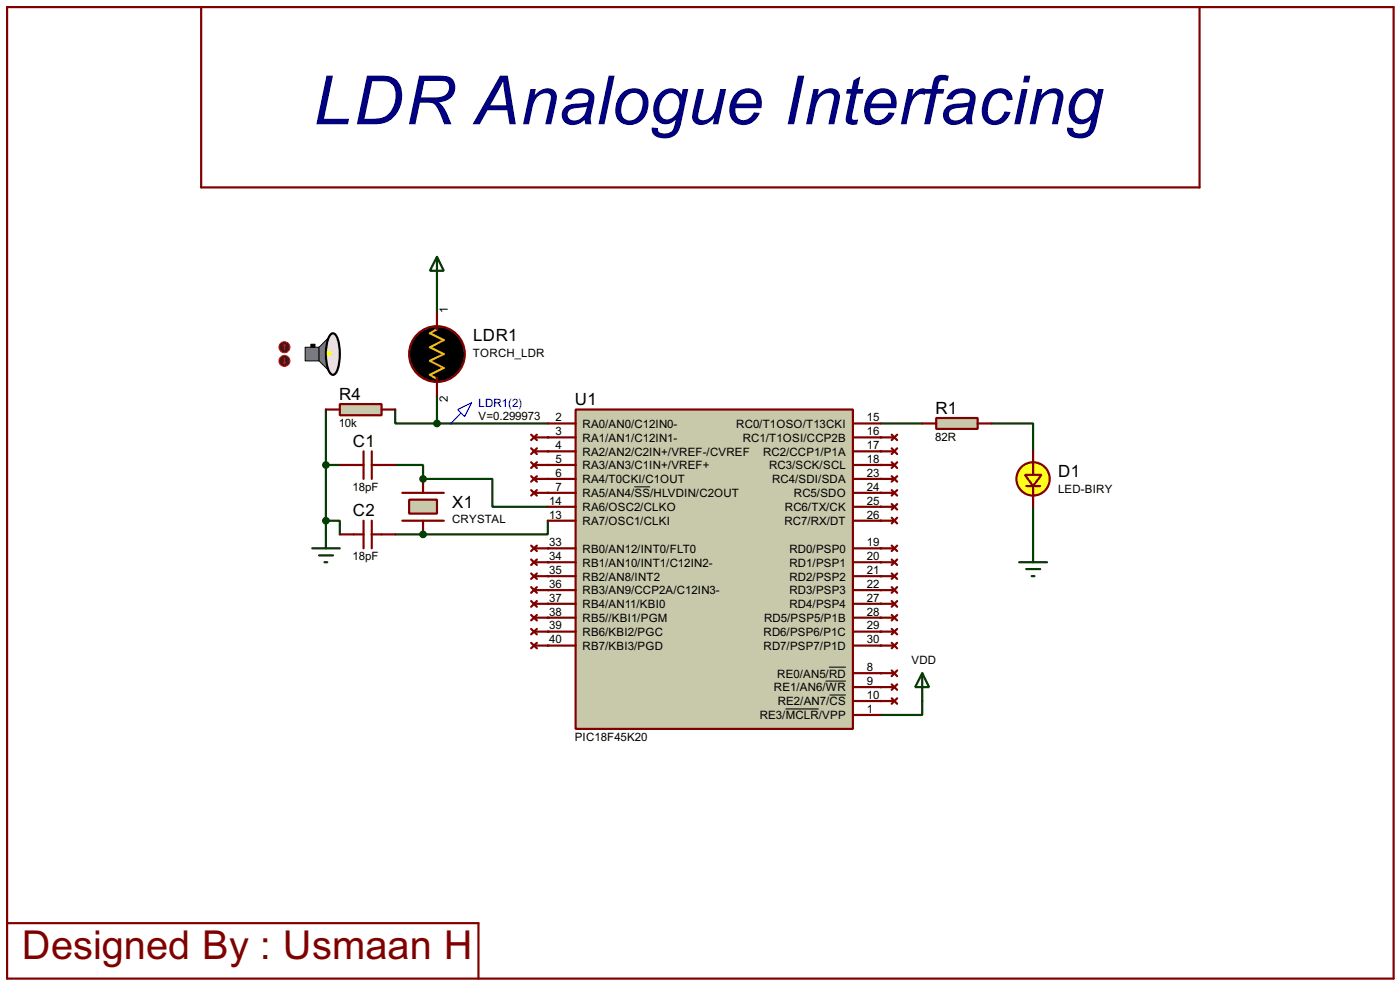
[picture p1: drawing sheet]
<svg xmlns="http://www.w3.org/2000/svg" width="256mm" height="180mm" viewBox="0 0 256 180" stroke-linecap="round" stroke-linejoin="round" font-family="sans-serif">
<circle cx="77.5" cy="97.8" r=".2" fill="#004000"/>
<path d="M72.4 97.8h5.1" fill="none" stroke="#004000" stroke-width=".4"/>
<circle cx="77.5" cy="87.7" r=".2" fill="#004000"/>
<path d="M80.1 52.1v5.1M59.7 75v22.8M72.4 75v2.5h7.7M80.1 72.4v5.1M80.1 77.5h2.5M181.7 77.5h7.6v5.1M59.7 95.3h2.6v2.5M59.7 85.1h2.6M72.4 85.1h5.1v2.6M189.3 92.8v7.6" fill="none" stroke="#004000" stroke-width=".4"/>
<g fill="#004000">
<circle cx="100.4" cy="87.7" r=".2"/>
<circle cx="100.4" cy="90.2" r=".2"/>
</g>
<path d="M77.5 87.7h12.7v5.1h10.2M100.4 95.3v2.5h-22.9" fill="none" stroke="#004000" stroke-width=".4"/>
<g fill="#004000">
<circle cx="100.4" cy="100.4" r=".2"/>
<circle cx="100.4" cy="102.9" r=".2"/>
<circle cx="100.4" cy="105.5" r=".2"/>
<circle cx="100.4" cy="108" r=".2"/>
<circle cx="100.4" cy="110.5" r=".2"/>
<circle cx="100.4" cy="113.1" r=".2"/>
<circle cx="100.4" cy="115.6" r=".2"/>
<circle cx="100.4" cy="118.2" r=".2"/>
</g>
<path d="M161.3 77.5h7.7" fill="none" stroke="#004000" stroke-width=".4"/>
<g fill="#004000">
<circle cx="161.3" cy="85.1" r=".2"/>
<circle cx="161.3" cy="87.7" r=".2"/>
<circle cx="161.3" cy="90.2" r=".2"/>
<circle cx="161.3" cy="92.8" r=".2"/>
<circle cx="161.3" cy="95.3" r=".2"/>
<circle cx="161.3" cy="100.4" r=".2"/>
<circle cx="161.3" cy="102.9" r=".2"/>
<circle cx="161.3" cy="105.5" r=".2"/>
<circle cx="161.3" cy="108" r=".2"/>
<circle cx="161.3" cy="110.5" r=".2"/>
<circle cx="161.3" cy="113.1" r=".2"/>
<circle cx="161.3" cy="115.6" r=".2"/>
<circle cx="161.3" cy="118.2" r=".2"/>
<circle cx="161.3" cy="123.2" r=".2"/>
<circle cx="161.3" cy="125.8" r=".2"/>
<circle cx="161.3" cy="128.3" r=".2"/>
</g>
<path d="M169 128.3v2.6h-7.7" fill="none" stroke="#004000" stroke-width=".4"/>
<g fill="#004000">
<circle cx="161.3" cy="80.1" r=".2"/>
<circle cx="161.3" cy="82.6" r=".2"/>
</g>
<path d="M82.6 77.5h17.8" fill="none" stroke="#004000" stroke-width=".4"/>
<g fill="#004000">
<circle cx="100.4" cy="80.1" r=".2"/>
<circle cx="100.4" cy="82.6" r=".2"/>
<circle cx="100.4" cy="85.1" r=".2"/>
</g>
<path d="M169 123.2l1.2 2.6h-2.5zM169 123.2v5.1" fill="none" stroke="#004000" stroke-width=".4"/>
<g fill="none" stroke="#800000" stroke-width=".4">
<path d="M1.3 1.3h254v177.8h-254zM36.9 1.3v33h182.9v-33M97.3 79.6l1.1 1M98.4 79.6l-1.1 1M163.4 79.6l1 1M164.4 79.6l-1 1M73.7 90.2h7.6M73.7 95.3h7.6M97.3 82.1l1.1 1M97.3 84.6l1.1 1.1M97.3 87.2l1.1 1M97.3 89.7l1.1 1"/>
<path d="M97.8 80.1h2.6M97.8 82.6h2.6M97.8 85.1h2.6M97.8 87.7h2.6M97.8 90.2h2.6M98.4 82.1l-1.1 1M98.4 84.6l-1.1 1.1M98.4 87.2l-1.1 1M98.4 89.7l-1.1 1M161.3 80.1h2.6M161.3 82.6h2.6M161.3 85.1h2.6"/>
<path d="M161.3 87.7h2.6M161.3 90.2h2.6M161.3 95.3h2.6M161.3 92.8h2.6M163.4 94.8l1 1M163.4 92.3l1 1M163.4 89.7l1 1M163.4 87.2l1 1M163.4 84.6l1 1.1M163.4 82.1l1 1M164.4 94.8l-1 1M164.4 92.3l-1 1"/>
<path d="M164.4 89.7l-1 1M164.4 87.2l-1 1M164.4 84.6l-1 1.1M164.4 82.1l-1 1M97.3 105l1.1 1M97.3 107.5l1.1 1M97.3 110l1.1 1.1M97.3 112.6l1.1 1M97.3 115.1l1.1 1M97.3 117.7l1.1 1M97.8 105.5h2.6M97.8 108h2.6"/>
<path d="M97.8 110.5h2.6M97.8 113.1h2.6M97.8 115.6h2.6M97.8 118.2h2.6M98.4 105l-1.1 1M98.4 107.5l-1.1 1M98.4 110l-1.1 1.1M98.4 112.6l-1.1 1M98.4 115.1l-1.1 1M98.4 117.7l-1.1 1M161.3 123.2h2.6M161.3 125.8h2.6"/>
<path d="M161.3 128.3h2.6M163.4 122.7l1 1.1M163.4 125.3l1 1M163.4 127.8l1 1M164.4 122.7l-1 1.1M164.4 125.3l-1 1M164.4 127.8l-1 1M1.3 169h86.4v10.1"/>
</g>
<path d="M75 91.5h5.1v2.5h-5.1z" fill="#c8c8aa" stroke="#800000" stroke-width=".4"/>
<path d="M62.3 85.1h4.3M62.3 97.8h4.3M66.6 82.6v5.1M66.6 95.3v5.1M68.1 82.6v5.1M68.1 95.3v5.1M68.1 85.1h4.3M68.1 97.8h4.3M77.5 87.7v2.5M77.5 95.3v2.5" fill="none" stroke="#800000" stroke-width=".4"/>
<g fill="#004000" stroke="#004000" stroke-width=".4">
<circle cx="77.5" cy="97.8" r=".5"/>
<circle cx="77.5" cy="87.7" r=".5"/>
<circle cx="59.7" cy="95.3" r=".5"/>
</g>
<path d="M59.7 97.8v2.6M57.2 100.4h5.1M58.5 101.7h2.5M59.5 102.9h.5" fill="none" stroke="#004000" stroke-width=".4"/>
<circle cx="80" cy="64.8" r="5.1" fill="#000" stroke="#800000" stroke-width=".4"/>
<g fill="#808080" stroke="#000" stroke-width=".18">
<path d="M55.9 63.6h2.6v2.5h-2.6z" fill-rule="evenodd"/>
<path d="M60.7 61.1a5.2 5.2 0 0 0-1 3.7 5.2 5.2 0 0 0 1 3.7l.3 .1-2.5-2.5v-2.5l2.5-2.6z" fill-rule="evenodd"/>
</g>
<path d="M60.7 61.1l.3-.1a1.56 1.56 0 0 1 1 1.4 9 9 0 0 1-.4 5.8l-.6 .4a1.6 1.6 0 0 1-1-1.4 8.6 8.6 0 0 1 .4-5.8z" fill-rule="evenodd" fill="#e6e6e6" stroke="#000" stroke-width=".4"/>
<path d="M60 64.3l.6 .1 .2 .2a.68 .68 0 0 1-.8 .5z" fill-rule="evenodd" fill="#ff0" stroke="#ff0" stroke-width=".18"/>
<path d="M57 63h.7v.6h-.7z" fill="#000" stroke="#000" stroke-width=".18"/>
<path d="M80.1 60.3l-1.3 .7 2.5 1.3-2.5 1.3 2.5 1.2-2.5 1.3 2.5 1.3-2.5 1.2 1.3 .8" fill="none" stroke="#e0a901" stroke-width=".4"/>
<path d="M80.1 57.2v3.1M80.1 69.1v.6M80.1 69.9v2.5" fill="none" stroke="#800000" stroke-width=".4"/>
<circle cx="52.1" cy="63.6" r="1" fill="#400000" stroke="#f00" stroke-width=".2"/>
<path d="M52.1 63l-.2 .3M52.1 63l.3 .3M52.1 63v1.1" fill="none" stroke="#f00" stroke-width=".2"/>
<circle cx="52.1" cy="66.1" r="1" fill="#400000" stroke="#f00" stroke-width=".2"/>
<path d="M51.9 66.3l.2 .3M52.1 65.6v1M52.4 66.3l-.3 .3" fill="none" stroke="#f00" stroke-width=".2"/>
<path d="M80.1 47l1.2 2.6h-2.5zM80.1 47v5.1" fill="none" stroke="#004000" stroke-width=".4"/>
<path d="M83.9 75l2.5-1.3-1.3 2.6zM84.4 75.7l-1.8 1.8" fill="none" stroke="#0000c0" stroke-width=".2"/>
<path d="M62.3 74h7.6v2h-7.6z" fill="#c8c8aa" stroke="#800000" stroke-width=".4"/>
<g fill="none" stroke="#800000" stroke-width=".4">
<path d="M59.7 75h2.6M69.9 75h2.5M163.4 99.9l1 1M164.4 99.9l-1 1M161.3 118.2h2.6M161.3 115.6h2.6M161.3 113.1h2.6M161.3 110.5h2.6M161.3 108h2.6M161.3 105.5h2.6M161.3 102.9h2.6M161.3 100.4h2.6"/>
<path d="M163.4 117.7l1 1M163.4 115.1l1 1M163.4 112.6l1 1M163.4 110l1 1.1M163.4 107.5l1 1M163.4 105l1 1M163.4 102.4l1 1M164.4 117.7l-1 1M164.4 115.1l-1 1M164.4 112.6l-1 1M164.4 110l-1 1.1M164.4 107.5l-1 1"/>
<path d="M164.4 105l-1 1M164.4 102.4l-1 1"/>
</g>
<g fill="#004000" stroke="#004000" stroke-width=".4">
<circle cx="80" cy="77.5" r=".5"/>
<circle cx="59.7" cy="85.1" r=".5"/>
</g>
<path d="M171.5 76.5h7.6v2h-7.6z" fill="#c8c8aa" stroke="#800000" stroke-width=".4"/>
<path d="M169 77.5h2.5M179.1 77.5h2.6" fill="none" stroke="#800000" stroke-width=".4"/>
<circle cx="189.2" cy="87.7" r="3.1" fill="#ffff1c" stroke="#800000" stroke-width=".4"/>
<path d="M188 89h2.6M189.3 84.6v2.3M189.3 89v1.7" fill="none" stroke="#800000" stroke-width=".4"/>
<path d="M187.8 86.9h3l-1.5 2.1z" fill="#ffff2f" stroke="#800000" stroke-width=".4"/>
<path d="M97.3 99.9l1.1 1M98.4 99.9l-1.1 1M189.3 82.6v2.5M189.3 90.2v2.6M97.3 102.4l1.1 1M97.8 100.4h2.6M97.8 102.9h2.6M98.4 102.4l-1.1 1" fill="none" stroke="#800000" stroke-width=".4"/>
<path d="M186.7 102.9h5.1M188 104.2h2.6M189 105.5h.5M189.3 100.4v2.5" fill="none" stroke="#004000" stroke-width=".4"/>
<path d="M105.5 75h50.8v58.4h-50.8z" fill="#c8c8aa" stroke="#800000" stroke-width=".4"/>
<g fill="none" stroke="#800000" stroke-width=".4">
<path d="M100.4 77.5h5.1M156.3 77.5h5M100.4 87.7h5.1M100.4 90.2h5.1M100.4 92.8h5.1M100.4 95.3h5.1M100.4 85.1h5.1M100.4 80.1h5.1M100.4 82.6h5.1M156.3 87.7h5M156.3 90.2h5M156.3 92.8h5"/>
<path d="M156.3 95.3h5M156.3 85.1h5M156.3 80.1h5M156.3 82.6h5M100.4 100.4h5.1M100.4 102.9h5.1M100.4 105.5h5.1M100.4 108h5.1M100.4 110.5h5.1M100.4 113.1h5.1M100.4 115.6h5.1M100.4 118.2h5.1"/>
<path d="M156.3 100.4h5M156.3 102.9h5M156.3 105.5h5M156.3 108h5M156.3 110.5h5M156.3 113.1h5M156.3 115.6h5M156.3 118.2h5M156.3 123.2h5M156.3 125.8h5M156.3 128.3h5M156.3 130.9h5"/>
</g>
<path d="M116.2 89.1h2.9M143.9 129.8h6.1M151.3 124.7h3.7M151.9 122.1h3.1M152 127.2h3" fill="none" stroke="#000" stroke-width=".18"/>
<text font-size="13.9" fill="#000080" x="57.4" y="22.8">LDR Analogue Interfacing</text>
<text font-size="8.2" fill="#800000" x="4" y="175.6">Designed By : Usmaan H</text>
<g font-size="3.5">
<text x="86.7" y="62.4">LDR1</text>
<text x="62.1" y="73.2">R4</text>
<text x="105.3" y="74.1">U1</text>
<text x="171.4" y="75.7">R1</text>
<text x="64.7" y="81.8">C1</text>
<text x="193.9" y="87.3">D1</text>
<text x="64.7" y="94.5">C2</text>
<text x="82.9" y="92.9">X1</text>
</g>
<g font-size="2.4">
<text x="82.1" y="57.2" transform="rotate(-90 82.1 57.2)">1</text>
<text x="86.6" y="65.4">TORCH_LDR</text>
<text x="82.1" y="73.6" transform="rotate(-90 82.1 73.6)">2</text>
<text x="87.7" y="76.9">V=0.299973</text>
<text x="101.8" y="77.1">2</text>
<text x="158.8" y="77.1">15</text>
<text x="62.1" y="78.2">10k</text>
<text x="101.8" y="79.7">3</text>
<text x="101.8" y="82.2">4</text>
<text x="106.7" y="78.3">RA0/AN0/C12IN0-</text>
<text x="106.7" y="80.8">RA1/AN1/C12IN1-</text>
<text x="106.7" y="83.4">RA2/AN2/C2IN+/VREF-/CVREF</text>
<text x="134.9" y="78.3">RC0/T1OSO/T13CKI</text>
<text x="136.1" y="80.8">RC1/T1OSI/CCP2B</text>
<text x="139.8" y="83.4">RC2/CCP1/P1A</text>
<text x="158.8" y="79.7">16</text>
<text x="158.8" y="82.2">17</text>
<text x="171.3" y="80.7">82R</text>
<text x="64.6" y="89.9">18pF</text>
<text x="101.8" y="87.3">6</text>
<text x="101.8" y="89.8">7</text>
<text x="101.8" y="84.7">5</text>
<text x="106.7" y="88.5">RA4/T0CKI/C1OUT</text>
<text x="106.7" y="85.9">RA3/AN3/C1IN+/VREF+</text>
<text x="140.9" y="85.9">RC3/SCK/SCL</text>
<text x="141.4" y="88.5">RC4/SDI/SDA</text>
<text x="158.8" y="84.7">18</text>
<text x="158.8" y="87.3">23</text>
<text x="158.8" y="89.8">24</text>
<text x="82.8" y="95.8">CRYSTAL</text>
<text x="100.6" y="92.4">14</text>
<text x="100.6" y="94.9">13</text>
<text x="106.7" y="91">RA5/AN4/SS/HLVDIN/C2OUT</text>
<text x="106.7" y="93.6">RA6/OSC2/CLKO</text>
<text x="143.8" y="93.6">RC6/TX/CK</text>
<text x="145.4" y="91">RC5/SDO</text>
<text x="158.8" y="92.4">25</text>
<text x="158.8" y="94.9">26</text>
<text x="193.8" y="90.2">LED-BIRY</text>
<text x="100.6" y="100">33</text>
<text x="106.7" y="96.1">RA7/OSC1/CLKI</text>
<text x="106.7" y="101.2">RB0/AN12/INT0/FLT0</text>
<text x="143.7" y="96.1">RC7/RX/DT</text>
<text x="144.6" y="101.2">RD0/PSP0</text>
<text x="158.8" y="100">19</text>
<text x="64.6" y="102.6">18pF</text>
<text x="100.6" y="102.5">34</text>
<text x="100.6" y="105.1">35</text>
<text x="100.6" y="107.6">36</text>
<text x="106.7" y="103.7">RB1/AN10/INT1/C12IN2-</text>
<text x="106.7" y="106.3">RB2/AN8/INT2</text>
<text x="144.6" y="103.7">RD1/PSP1</text>
<text x="144.6" y="106.3">RD2/PSP2</text>
<text x="158.8" y="102.5">20</text>
<text x="158.8" y="105.1">21</text>
<text x="158.8" y="107.6">22</text>
<text x="100.6" y="110.1">37</text>
<text x="100.6" y="112.7">38</text>
<text x="106.7" y="108.8">RB3/AN9/CCP2A/C12IN3-</text>
<text x="106.7" y="111.3">RB4/AN11/KBI0</text>
<text x="106.7" y="113.9">RB5//KBI1/PGM</text>
<text x="140" y="113.9">RD5/PSP5/P1B</text>
<text x="144.6" y="108.8">RD3/PSP3</text>
<text x="144.6" y="111.3">RD4/PSP4</text>
<text x="158.8" y="110.1">27</text>
<text x="158.8" y="112.7">28</text>
<text x="100.6" y="115.2">39</text>
<text x="100.6" y="117.8">40</text>
<text x="106.7" y="116.4">RB6/KBI2/PGC</text>
<text x="106.7" y="119">RB7/KBI3/PGD</text>
<text x="139.9" y="116.4">RD6/PSP6/P1C</text>
<text x="139.9" y="119">RD7/PSP7/P1D</text>
<text x="158.8" y="115.2">29</text>
<text x="158.8" y="117.8">30</text>
<text x="142.4" y="124">RE0/AN5/RD</text>
<text x="158.8" y="122.8">8</text>
<text x="158.8" y="125.4">9</text>
<text x="167" y="121.5">VDD</text>
<text x="139.2" y="131.7">RE3/MCLR/VPP</text>
<text x="141.8" y="126.6">RE1/AN6/WR</text>
<text x="142.5" y="129.1">RE2/AN7/CS</text>
<text x="158.8" y="127.9">10</text>
<text x="158.8" y="130.5">1</text>
<text x="105.3" y="135.6">PIC18F45K20</text>
</g>
<text font-size="2.4" fill="#0000c0" x="87.7" y="74.5">LDR1(2)</text>
</svg>
